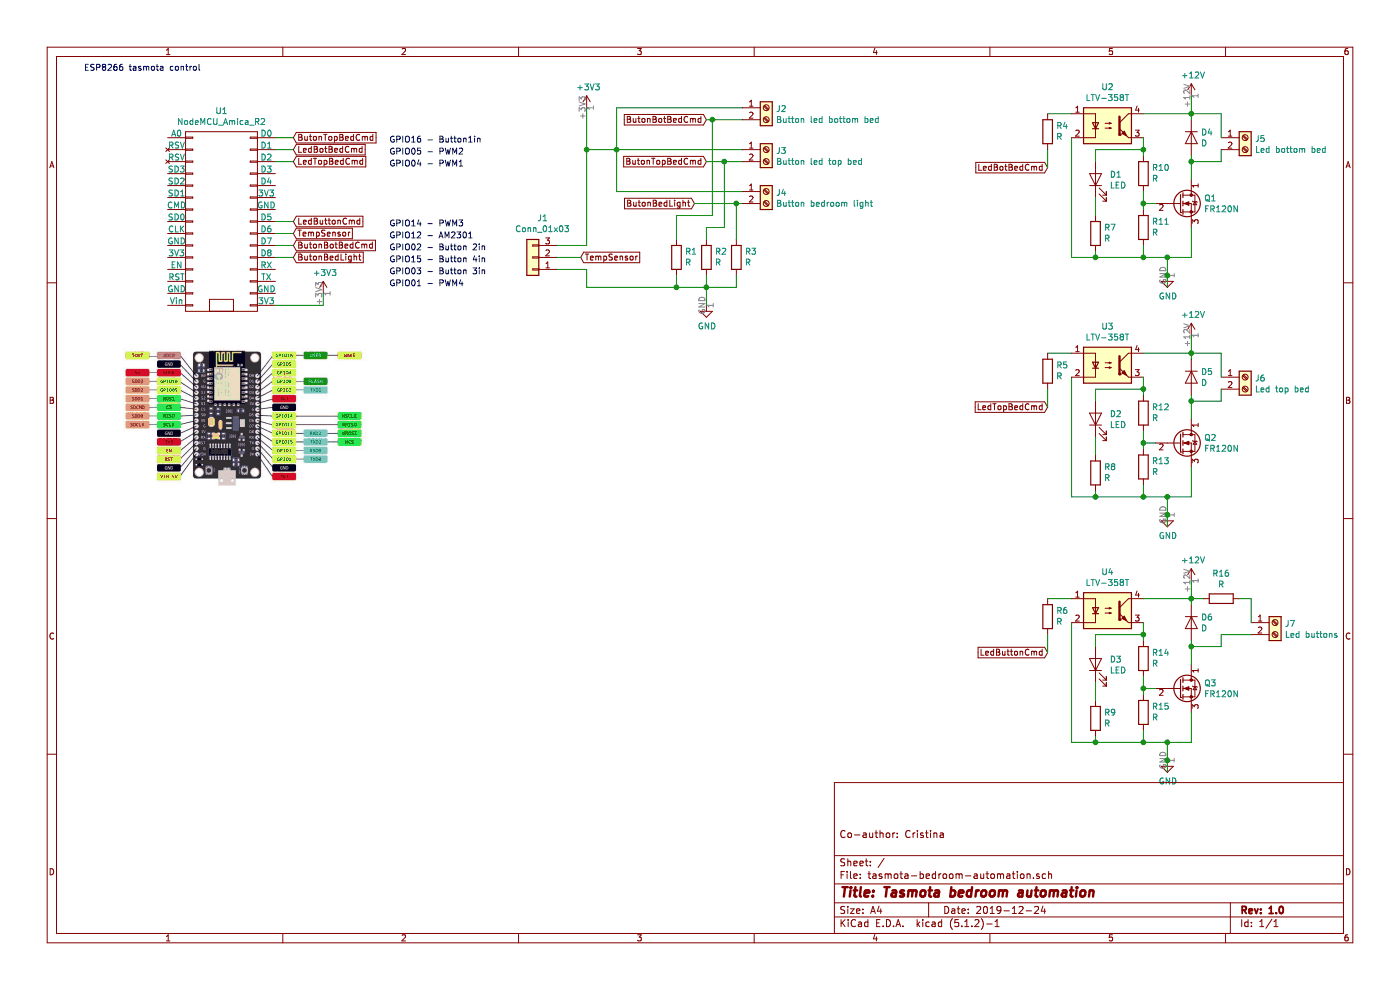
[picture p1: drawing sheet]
EESchema Schematic File Version 4
EELAYER 29 0
EELAYER END
$Descr A4 11693 8268
encoding utf-8
Sheet 1 1
Title "Tasmota bedroom automation"
Date "2019-12-24"
Rev "1.0"
Comp ""
Comment1 "Co-author: Cristina"
Comment2 ""
Comment3 ""
Comment4 ""
$EndDescr
$Comp
L nodemcu:NodeMCU_Amica_R2 U1
U 1 1
P 1850 1850
F 0 "U1" H 1850 2775 50  0000 C CNN
F 1 "NodeMCU_Amica_R2" H 1850 2684 50  0000 C CNN
F 2 "" H 2100 1850 50  0000 C CNN
F 3 "" H 2100 1850 50  0000 C CNN
	1    1850 1850
	1    0    0    -1  
$EndComp
Text Notes 700  600  0    50   ~ 0
ESP8266 tasmota control
$Comp
L Connector:Screw_Terminal_01x02 J5
U 1 1
P 10400 1150
F 0 "J5" H 10480 1142 50  0000 L CNN
F 1 "Led bottom bed" H 10480 1051 50  0000 L CNN
F 2 "Connector_Wire:SolderWirePad_1x02_P5.08mm_Drill1.5mm" H 10400 1150 50  0001 C CNN
F 3 "~" H 10400 1150 50  0001 C CNN
	1    10400 1150
	1    0    0    -1  
$EndComp
$Comp
L Transistor_FET:IRF6655 Q1
U 1 1
P 9850 1700
F 0 "Q1" H 10056 1746 50  0000 L CNN
F 1 "FR120N" H 10056 1655 50  0000 L CNN
F 2 "Package_DirectFET:DirectFET_SH" H 9850 1700 50  0001 C CIN
F 3 "" H 9850 1700 50  0001 L CNN
	1    9850 1700
	1    0    0    -1  
$EndComp
$Comp
L Device:R R10
U 1 1
P 9550 1450
F 0 "R10" H 9480 1404 50  0000 R CNN
F 1 "R" H 9480 1495 50  0000 R CNN
F 2 "" V 9480 1450 50  0001 C CNN
F 3 "~" H 9550 1450 50  0001 C CNN
	1    9550 1450
	-1   0    0    1   
$EndComp
$Comp
L Device:R R11
U 1 1
P 9550 1900
F 0 "R11" H 9480 1854 50  0000 R CNN
F 1 "R" H 9480 1945 50  0000 R CNN
F 2 "" V 9480 1900 50  0001 C CNN
F 3 "~" H 9550 1900 50  0001 C CNN
	1    9550 1900
	-1   0    0    1   
$EndComp
Wire Wire Line
	9550 1700 9650 1700
Wire Wire Line
	9550 1700 9550 1750
$Comp
L power:+3V3 #PWR01
U 1 1
P 2700 2450
F 0 "#PWR01" H 2700 2300 50  0001 C CNN
F 1 "+3V3" H 2715 2623 50  0000 C CNN
F 2 "" H 2700 2450 50  0001 C CNN
F 3 "" H 2700 2450 50  0001 C CNN
	1    2700 2450
	1    0    0    -1  
$EndComp
$Comp
L power:+12V #PWR07
U 1 1
P 9950 800
F 0 "#PWR07" H 9950 650 50  0001 C CNN
F 1 "+12V" H 9965 973 50  0000 C CNN
F 2 "" H 9950 800 50  0001 C CNN
F 3 "" H 9950 800 50  0001 C CNN
	1    9950 800 
	1    0    0    -1  
$EndComp
Wire Wire Line
	9550 2050 9550 2150
Wire Wire Line
	9950 1900 9950 2150
Wire Wire Line
	8950 2150 9150 2150
Text GLabel 8750 1400 0    50   Input ~ 0
LedBotBedCmd
$Comp
L Device:D D4
U 1 1
P 9950 1150
F 0 "D4" V 9904 1229 50  0000 L CNN
F 1 "D" V 9995 1229 50  0000 L CNN
F 2 "" H 9950 1150 50  0001 C CNN
F 3 "~" H 9950 1150 50  0001 C CNN
	1    9950 1150
	0    1    1    0   
$EndComp
Wire Wire Line
	9950 1000 9950 950 
Connection ~ 9950 950 
Wire Wire Line
	9950 950  9950 800 
Wire Wire Line
	9950 1500 9950 1350
Wire Wire Line
	9950 950  10200 950 
Wire Wire Line
	10200 950  10200 1150
Wire Wire Line
	9950 1350 10200 1350
Wire Wire Line
	10200 1350 10200 1250
Connection ~ 9950 1350
Wire Wire Line
	9950 1350 9950 1300
$Comp
L power:GND #PWR04
U 1 1
P 9750 2300
F 0 "#PWR04" H 9750 2050 50  0001 C CNN
F 1 "GND" H 9755 2127 50  0000 C CNN
F 2 "" H 9750 2300 50  0001 C CNN
F 3 "" H 9750 2300 50  0001 C CNN
	1    9750 2300
	1    0    0    -1  
$EndComp
Connection ~ 9550 2150
Wire Wire Line
	9750 2400 9750 2300
Wire Wire Line
	9550 2150 9750 2150
Connection ~ 9750 2150
Wire Wire Line
	9750 2150 9950 2150
Connection ~ 9750 2300
Wire Wire Line
	9750 2300 9750 2150
Wire Wire Line
	9550 1600 9550 1700
Connection ~ 9550 1700
Wire Wire Line
	8950 1150 8950 2150
Wire Wire Line
	8950 950  8750 950 
$Comp
L Isolator:LTV-358T U2
U 1 1
P 9250 1050
F 0 "U2" H 9250 1375 50  0000 C CNN
F 1 "LTV-358T" H 9250 1284 50  0000 C CNN
F 2 "Package_SO:SO-4_4.4x3.6mm_P2.54mm" H 9050 850 50  0001 L CIN
F 3 "http://optoelectronics.liteon.com/upload/download/DS70-2001-022/S_110_LTV-358T%2020140520.pdf" H 9250 1050 50  0001 L CNN
	1    9250 1050
	1    0    0    -1  
$EndComp
Wire Wire Line
	9550 950  9950 950 
Wire Wire Line
	9550 1150 9550 1250
$Comp
L Device:R R7
U 1 1
P 9150 1950
F 0 "R7" H 9080 1904 50  0000 R CNN
F 1 "R" H 9080 1995 50  0000 R CNN
F 2 "" V 9080 1950 50  0001 C CNN
F 3 "~" H 9150 1950 50  0001 C CNN
	1    9150 1950
	-1   0    0    1   
$EndComp
$Comp
L Device:LED D1
U 1 1
P 9150 1500
F 0 "D1" V 9189 1383 50  0000 R CNN
F 1 "LED" V 9098 1383 50  0000 R CNN
F 2 "" H 9150 1500 50  0001 C CNN
F 3 "~" H 9150 1500 50  0001 C CNN
	1    9150 1500
	0    -1   -1   0   
$EndComp
Wire Wire Line
	9150 2100 9150 2150
Connection ~ 9150 2150
Wire Wire Line
	9150 2150 9550 2150
Wire Wire Line
	9150 1650 9150 1800
Wire Wire Line
	9150 1350 9150 1250
Wire Wire Line
	9150 1250 9550 1250
Connection ~ 9550 1250
Wire Wire Line
	9550 1250 9550 1300
$Comp
L Device:R R4
U 1 1
P 8750 1100
F 0 "R4" H 8680 1054 50  0000 R CNN
F 1 "R" H 8680 1145 50  0000 R CNN
F 2 "" V 8680 1100 50  0001 C CNN
F 3 "~" H 8750 1100 50  0001 C CNN
	1    8750 1100
	-1   0    0    1   
$EndComp
Wire Wire Line
	8750 1250 8750 1400
$Comp
L Connector:Screw_Terminal_01x02 J6
U 1 1
P 10400 3150
F 0 "J6" H 10480 3142 50  0000 L CNN
F 1 "Led top bed" H 10480 3051 50  0000 L CNN
F 2 "Connector_Wire:SolderWirePad_1x02_P5.08mm_Drill1.5mm" H 10400 3150 50  0001 C CNN
F 3 "~" H 10400 3150 50  0001 C CNN
	1    10400 3150
	1    0    0    -1  
$EndComp
$Comp
L Transistor_FET:IRF6655 Q2
U 1 1
P 9850 3700
F 0 "Q2" H 10056 3746 50  0000 L CNN
F 1 "FR120N" H 10056 3655 50  0000 L CNN
F 2 "Package_DirectFET:DirectFET_SH" H 9850 3700 50  0001 C CIN
F 3 "" H 9850 3700 50  0001 L CNN
	1    9850 3700
	1    0    0    -1  
$EndComp
$Comp
L Device:R R12
U 1 1
P 9550 3450
F 0 "R12" H 9480 3404 50  0000 R CNN
F 1 "R" H 9480 3495 50  0000 R CNN
F 2 "" V 9480 3450 50  0001 C CNN
F 3 "~" H 9550 3450 50  0001 C CNN
	1    9550 3450
	-1   0    0    1   
$EndComp
$Comp
L Device:R R13
U 1 1
P 9550 3900
F 0 "R13" H 9480 3854 50  0000 R CNN
F 1 "R" H 9480 3945 50  0000 R CNN
F 2 "" V 9480 3900 50  0001 C CNN
F 3 "~" H 9550 3900 50  0001 C CNN
	1    9550 3900
	-1   0    0    1   
$EndComp
Wire Wire Line
	9550 3700 9650 3700
Wire Wire Line
	9550 3700 9550 3750
$Comp
L power:+12V #PWR08
U 1 1
P 9950 2800
F 0 "#PWR08" H 9950 2650 50  0001 C CNN
F 1 "+12V" H 9965 2973 50  0000 C CNN
F 2 "" H 9950 2800 50  0001 C CNN
F 3 "" H 9950 2800 50  0001 C CNN
	1    9950 2800
	1    0    0    -1  
$EndComp
Wire Wire Line
	9550 4050 9550 4150
Wire Wire Line
	9950 3900 9950 4150
Wire Wire Line
	8950 4150 9150 4150
Text GLabel 8750 3400 0    50   Input ~ 0
LedTopBedCmd
$Comp
L Device:D D5
U 1 1
P 9950 3150
F 0 "D5" V 9904 3229 50  0000 L CNN
F 1 "D" V 9995 3229 50  0000 L CNN
F 2 "" H 9950 3150 50  0001 C CNN
F 3 "~" H 9950 3150 50  0001 C CNN
	1    9950 3150
	0    1    1    0   
$EndComp
Wire Wire Line
	9950 3000 9950 2950
Connection ~ 9950 2950
Wire Wire Line
	9950 2950 9950 2800
Wire Wire Line
	9950 3500 9950 3350
Wire Wire Line
	9950 2950 10200 2950
Wire Wire Line
	10200 2950 10200 3150
Wire Wire Line
	9950 3350 10200 3350
Wire Wire Line
	10200 3350 10200 3250
Connection ~ 9950 3350
Wire Wire Line
	9950 3350 9950 3300
$Comp
L power:GND #PWR05
U 1 1
P 9750 4300
F 0 "#PWR05" H 9750 4050 50  0001 C CNN
F 1 "GND" H 9755 4127 50  0000 C CNN
F 2 "" H 9750 4300 50  0001 C CNN
F 3 "" H 9750 4300 50  0001 C CNN
	1    9750 4300
	1    0    0    -1  
$EndComp
Connection ~ 9550 4150
Wire Wire Line
	9750 4400 9750 4300
Wire Wire Line
	9550 4150 9750 4150
Connection ~ 9750 4150
Wire Wire Line
	9750 4150 9950 4150
Connection ~ 9750 4300
Wire Wire Line
	9750 4300 9750 4150
Wire Wire Line
	9550 3600 9550 3700
Connection ~ 9550 3700
Wire Wire Line
	8950 3150 8950 4150
Wire Wire Line
	8950 2950 8750 2950
$Comp
L Isolator:LTV-358T U3
U 1 1
P 9250 3050
F 0 "U3" H 9250 3375 50  0000 C CNN
F 1 "LTV-358T" H 9250 3284 50  0000 C CNN
F 2 "Package_SO:SO-4_4.4x3.6mm_P2.54mm" H 9050 2850 50  0001 L CIN
F 3 "http://optoelectronics.liteon.com/upload/download/DS70-2001-022/S_110_LTV-358T%2020140520.pdf" H 9250 3050 50  0001 L CNN
	1    9250 3050
	1    0    0    -1  
$EndComp
Wire Wire Line
	9550 2950 9950 2950
Wire Wire Line
	9550 3150 9550 3250
$Comp
L Device:R R8
U 1 1
P 9150 3950
F 0 "R8" H 9080 3904 50  0000 R CNN
F 1 "R" H 9080 3995 50  0000 R CNN
F 2 "" V 9080 3950 50  0001 C CNN
F 3 "~" H 9150 3950 50  0001 C CNN
	1    9150 3950
	-1   0    0    1   
$EndComp
$Comp
L Device:LED D2
U 1 1
P 9150 3500
F 0 "D2" V 9189 3383 50  0000 R CNN
F 1 "LED" V 9098 3383 50  0000 R CNN
F 2 "" H 9150 3500 50  0001 C CNN
F 3 "~" H 9150 3500 50  0001 C CNN
	1    9150 3500
	0    -1   -1   0   
$EndComp
Wire Wire Line
	9150 4100 9150 4150
Connection ~ 9150 4150
Wire Wire Line
	9150 4150 9550 4150
Wire Wire Line
	9150 3650 9150 3800
Wire Wire Line
	9150 3350 9150 3250
Wire Wire Line
	9150 3250 9550 3250
Connection ~ 9550 3250
Wire Wire Line
	9550 3250 9550 3300
$Comp
L Device:R R5
U 1 1
P 8750 3100
F 0 "R5" H 8680 3054 50  0000 R CNN
F 1 "R" H 8680 3145 50  0000 R CNN
F 2 "" V 8680 3100 50  0001 C CNN
F 3 "~" H 8750 3100 50  0001 C CNN
	1    8750 3100
	-1   0    0    1   
$EndComp
Wire Wire Line
	8750 3250 8750 3400
Text GLabel 2450 1250 2    50   Input ~ 0
LedBotBedCmd
Wire Wire Line
	2300 1250 2450 1250
Text GLabel 2450 1350 2    50   Input ~ 0
LedTopBedCmd
Wire Wire Line
	2300 1350 2450 1350
Wire Wire Line
	2300 2550 2700 2550
Wire Wire Line
	2700 2550 2700 2450
Text GLabel 2450 2050 2    50   Input ~ 0
ButonBotBedCmd
Text GLabel 2450 1150 2    50   Input ~ 0
ButonTopBedCmd
Wire Wire Line
	2300 1150 2450 1150
Text GLabel 2450 2150 2    50   Input ~ 0
ButonBedLight
Wire Wire Line
	2300 2150 2450 2150
Text Notes 3250 1200 0    50   ~ 0
GPIO16 - Button1in
Text Notes 3250 1300 0    50   ~ 0
GPIO05 - PWM2
Text Notes 3250 1400 0    50   ~ 0
GPIO04 - PWM1\n
Text Notes 3250 2100 0    50   ~ 0
GPIO02 - Button 2in
Text Notes 3250 2200 0    50   ~ 0
GPIO15 - Button 4in
Text GLabel 2450 1850 2    50   Input ~ 0
LedButtonCmd
Wire Wire Line
	2300 1850 2450 1850
Text Notes 3250 1900 0    50   ~ 0
GPIO14 - PWM3
$Comp
L Connector:Screw_Terminal_01x02 J7
U 1 1
P 10650 5200
F 0 "J7" H 10730 5192 50  0000 L CNN
F 1 "Led buttons" H 10730 5101 50  0000 L CNN
F 2 "Connector_Wire:SolderWirePad_1x02_P5.08mm_Drill1.5mm" H 10650 5200 50  0001 C CNN
F 3 "~" H 10650 5200 50  0001 C CNN
	1    10650 5200
	1    0    0    -1  
$EndComp
$Comp
L Transistor_FET:IRF6655 Q3
U 1 1
P 9850 5750
F 0 "Q3" H 10056 5796 50  0000 L CNN
F 1 "FR120N" H 10056 5705 50  0000 L CNN
F 2 "Package_DirectFET:DirectFET_SH" H 9850 5750 50  0001 C CIN
F 3 "" H 9850 5750 50  0001 L CNN
	1    9850 5750
	1    0    0    -1  
$EndComp
$Comp
L Device:R R14
U 1 1
P 9550 5500
F 0 "R14" H 9480 5454 50  0000 R CNN
F 1 "R" H 9480 5545 50  0000 R CNN
F 2 "" V 9480 5500 50  0001 C CNN
F 3 "~" H 9550 5500 50  0001 C CNN
	1    9550 5500
	-1   0    0    1   
$EndComp
$Comp
L Device:R R15
U 1 1
P 9550 5950
F 0 "R15" H 9480 5904 50  0000 R CNN
F 1 "R" H 9480 5995 50  0000 R CNN
F 2 "" V 9480 5950 50  0001 C CNN
F 3 "~" H 9550 5950 50  0001 C CNN
	1    9550 5950
	-1   0    0    1   
$EndComp
Wire Wire Line
	9550 5750 9650 5750
Wire Wire Line
	9550 5750 9550 5800
$Comp
L power:+12V #PWR09
U 1 1
P 9950 4850
F 0 "#PWR09" H 9950 4700 50  0001 C CNN
F 1 "+12V" H 9965 5023 50  0000 C CNN
F 2 "" H 9950 4850 50  0001 C CNN
F 3 "" H 9950 4850 50  0001 C CNN
	1    9950 4850
	1    0    0    -1  
$EndComp
Wire Wire Line
	9550 6100 9550 6200
Wire Wire Line
	9950 5950 9950 6200
Wire Wire Line
	8950 6200 9150 6200
Text GLabel 8750 5450 0    50   Input ~ 0
LedButtonCmd
$Comp
L Device:D D6
U 1 1
P 9950 5200
F 0 "D6" V 9904 5279 50  0000 L CNN
F 1 "D" V 9995 5279 50  0000 L CNN
F 2 "" H 9950 5200 50  0001 C CNN
F 3 "~" H 9950 5200 50  0001 C CNN
	1    9950 5200
	0    1    1    0   
$EndComp
Wire Wire Line
	9950 5050 9950 5000
Connection ~ 9950 5000
Wire Wire Line
	9950 5000 9950 4850
Wire Wire Line
	9950 5550 9950 5400
Wire Wire Line
	9950 5400 10200 5400
Wire Wire Line
	10200 5400 10200 5300
Connection ~ 9950 5400
Wire Wire Line
	9950 5400 9950 5350
$Comp
L power:GND #PWR06
U 1 1
P 9750 6350
F 0 "#PWR06" H 9750 6100 50  0001 C CNN
F 1 "GND" H 9755 6177 50  0000 C CNN
F 2 "" H 9750 6350 50  0001 C CNN
F 3 "" H 9750 6350 50  0001 C CNN
	1    9750 6350
	1    0    0    -1  
$EndComp
Connection ~ 9550 6200
Wire Wire Line
	9750 6450 9750 6350
Wire Wire Line
	9550 6200 9750 6200
Connection ~ 9750 6200
Wire Wire Line
	9750 6200 9950 6200
Connection ~ 9750 6350
Wire Wire Line
	9750 6350 9750 6200
Wire Wire Line
	9550 5650 9550 5750
Connection ~ 9550 5750
Wire Wire Line
	8950 5200 8950 6200
Wire Wire Line
	8950 5000 8750 5000
$Comp
L Isolator:LTV-358T U4
U 1 1
P 9250 5100
F 0 "U4" H 9250 5425 50  0000 C CNN
F 1 "LTV-358T" H 9250 5334 50  0000 C CNN
F 2 "Package_SO:SO-4_4.4x3.6mm_P2.54mm" H 9050 4900 50  0001 L CIN
F 3 "http://optoelectronics.liteon.com/upload/download/DS70-2001-022/S_110_LTV-358T%2020140520.pdf" H 9250 5100 50  0001 L CNN
	1    9250 5100
	1    0    0    -1  
$EndComp
Wire Wire Line
	9550 5000 9950 5000
Wire Wire Line
	9550 5200 9550 5300
$Comp
L Device:R R9
U 1 1
P 9150 6000
F 0 "R9" H 9080 5954 50  0000 R CNN
F 1 "R" H 9080 6045 50  0000 R CNN
F 2 "" V 9080 6000 50  0001 C CNN
F 3 "~" H 9150 6000 50  0001 C CNN
	1    9150 6000
	-1   0    0    1   
$EndComp
$Comp
L Device:LED D3
U 1 1
P 9150 5550
F 0 "D3" V 9189 5433 50  0000 R CNN
F 1 "LED" V 9098 5433 50  0000 R CNN
F 2 "" H 9150 5550 50  0001 C CNN
F 3 "~" H 9150 5550 50  0001 C CNN
	1    9150 5550
	0    -1   -1   0   
$EndComp
Wire Wire Line
	9150 6150 9150 6200
Connection ~ 9150 6200
Wire Wire Line
	9150 6200 9550 6200
Wire Wire Line
	9150 5700 9150 5850
Wire Wire Line
	9150 5400 9150 5300
Wire Wire Line
	9150 5300 9550 5300
Connection ~ 9550 5300
Wire Wire Line
	9550 5300 9550 5350
$Comp
L Device:R R6
U 1 1
P 8750 5150
F 0 "R6" H 8680 5104 50  0000 R CNN
F 1 "R" H 8680 5195 50  0000 R CNN
F 2 "" V 8680 5150 50  0001 C CNN
F 3 "~" H 8750 5150 50  0001 C CNN
	1    8750 5150
	-1   0    0    1   
$EndComp
Wire Wire Line
	8750 5300 8750 5450
$Comp
L Connector:Screw_Terminal_01x02 J2
U 1 1
P 6400 900
F 0 "J2" H 6480 892 50  0000 L CNN
F 1 "Button led bottom bed" H 6480 801 50  0000 L CNN
F 2 "Connector_Wire:SolderWirePad_1x02_P5.08mm_Drill1.5mm" H 6400 900 50  0001 C CNN
F 3 "~" H 6400 900 50  0001 C CNN
	1    6400 900 
	1    0    0    -1  
$EndComp
$Comp
L Connector:Screw_Terminal_01x02 J3
U 1 1
P 6400 1250
F 0 "J3" H 6480 1242 50  0000 L CNN
F 1 "Button led top bed" H 6480 1151 50  0000 L CNN
F 2 "Connector_Wire:SolderWirePad_1x02_P5.08mm_Drill1.5mm" H 6400 1250 50  0001 C CNN
F 3 "~" H 6400 1250 50  0001 C CNN
	1    6400 1250
	1    0    0    -1  
$EndComp
$Comp
L Connector:Screw_Terminal_01x02 J4
U 1 1
P 6400 1600
F 0 "J4" H 6480 1592 50  0000 L CNN
F 1 "Button bedroom light " H 6480 1501 50  0000 L CNN
F 2 "Connector_Wire:SolderWirePad_1x02_P5.08mm_Drill1.5mm" H 6400 1600 50  0001 C CNN
F 3 "~" H 6400 1600 50  0001 C CNN
	1    6400 1600
	1    0    0    -1  
$EndComp
Text GLabel 5800 1700 0    50   Input ~ 0
ButonBedLight
Wire Wire Line
	6200 1700 6150 1700
Text GLabel 5900 1000 0    50   Input ~ 0
ButonBotBedCmd
Wire Wire Line
	6200 1000 5950 1000
Text GLabel 5900 1350 0    50   Input ~ 0
ButonTopBedCmd
$Comp
L power:+3V3 #PWR02
U 1 1
P 4900 900
F 0 "#PWR02" H 4900 750 50  0001 C CNN
F 1 "+3V3" H 4915 1073 50  0000 C CNN
F 2 "" H 4900 900 50  0001 C CNN
F 3 "" H 4900 900 50  0001 C CNN
	1    4900 900 
	1    0    0    -1  
$EndComp
$Comp
L Device:R R2
U 1 1
P 5900 2150
F 0 "R2" H 5830 2104 50  0000 R CNN
F 1 "R" H 5830 2195 50  0000 R CNN
F 2 "" V 5830 2150 50  0001 C CNN
F 3 "~" H 5900 2150 50  0001 C CNN
	1    5900 2150
	-1   0    0    1   
$EndComp
Wire Wire Line
	5150 1250 6200 1250
Wire Wire Line
	5150 1250 5150 900 
Wire Wire Line
	5150 900  6200 900 
Connection ~ 5150 1250
Wire Wire Line
	5150 1600 6200 1600
Wire Wire Line
	5150 1250 5150 1600
Wire Wire Line
	4900 1250 5150 1250
$Comp
L Device:R R3
U 1 1
P 6150 2150
F 0 "R3" H 6080 2104 50  0000 R CNN
F 1 "R" H 6080 2195 50  0000 R CNN
F 2 "" V 6080 2150 50  0001 C CNN
F 3 "~" H 6150 2150 50  0001 C CNN
	1    6150 2150
	-1   0    0    1   
$EndComp
$Comp
L Device:R R1
U 1 1
P 5650 2150
F 0 "R1" H 5580 2104 50  0000 R CNN
F 1 "R" H 5580 2195 50  0000 R CNN
F 2 "" V 5580 2150 50  0001 C CNN
F 3 "~" H 5650 2150 50  0001 C CNN
	1    5650 2150
	-1   0    0    1   
$EndComp
Wire Wire Line
	5650 2300 5650 2400
Wire Wire Line
	5650 2400 5900 2400
Wire Wire Line
	6150 2400 6150 2300
Wire Wire Line
	5900 2300 5900 2400
Connection ~ 5900 2400
Wire Wire Line
	5900 2400 6150 2400
$Comp
L power:GND #PWR03
U 1 1
P 5900 2550
F 0 "#PWR03" H 5900 2300 50  0001 C CNN
F 1 "GND" H 5905 2377 50  0000 C CNN
F 2 "" H 5900 2550 50  0001 C CNN
F 3 "" H 5900 2550 50  0001 C CNN
	1    5900 2550
	1    0    0    -1  
$EndComp
Wire Wire Line
	5900 2550 5900 2400
Wire Wire Line
	6150 2000 6150 1700
Connection ~ 6150 1700
Wire Wire Line
	6150 1700 5800 1700
Wire Wire Line
	5900 2000 5900 1900
Wire Wire Line
	5900 1900 6050 1900
Wire Wire Line
	6050 1900 6050 1350
Wire Wire Line
	5900 1350 6050 1350
Connection ~ 6050 1350
Wire Wire Line
	6050 1350 6200 1350
Wire Wire Line
	5650 2000 5650 1800
Wire Wire Line
	5650 1800 5950 1800
Wire Wire Line
	5950 1800 5950 1000
Connection ~ 5950 1000
Wire Wire Line
	5950 1000 5900 1000
$Comp
L Connector_Generic:Conn_01x03 J1
U 1 1
P 4450 2150
F 0 "J1" H 4368 1825 50  0000 C CNN
F 1 "Conn_01x03" H 4368 1916 50  0000 C CNN
F 2 "" H 4450 2150 50  0001 C CNN
F 3 "~" H 4450 2150 50  0001 C CNN
	1    4450 2150
	-1   0    0    1   
$EndComp
Wire Wire Line
	4650 2050 4900 2050
Wire Wire Line
	4900 900  4900 1250
Connection ~ 4900 1250
Wire Wire Line
	4900 1250 4900 2050
Wire Wire Line
	4650 2250 4900 2250
Wire Wire Line
	4900 2250 4900 2400
Wire Wire Line
	4900 2400 5650 2400
Connection ~ 5650 2400
Text GLabel 4850 2150 2    50   Input ~ 0
TempSensor
Wire Wire Line
	4650 2150 4850 2150
Text GLabel 2450 1950 2    50   Input ~ 0
TempSensor
Wire Wire Line
	2300 1950 2450 1950
Text Notes 3250 2000 0    50   ~ 0
GPIO12 - AM2301
$Comp
L Device:R R16
U 1 1
P 10200 5000
F 0 "R16" V 10407 5000 50  0000 C CNN
F 1 "R" V 10316 5000 50  0000 C CNN
F 2 "" V 10130 5000 50  0001 C CNN
F 3 "~" H 10200 5000 50  0001 C CNN
	1    10200 5000
	0    -1   -1   0   
$EndComp
Wire Wire Line
	9950 5000 10050 5000
Wire Wire Line
	10350 5000 10450 5000
Wire Wire Line
	10450 5000 10450 5200
Wire Wire Line
	10200 5300 10450 5300
Wire Wire Line
	2450 2050 2300 2050
Text Notes 3250 2300 0    50   ~ 0
GPIO03 - Button 3in
Text Notes 3250 2400 0    50   ~ 0
GPIO01 - PWM4
$EndSCHEMATC
